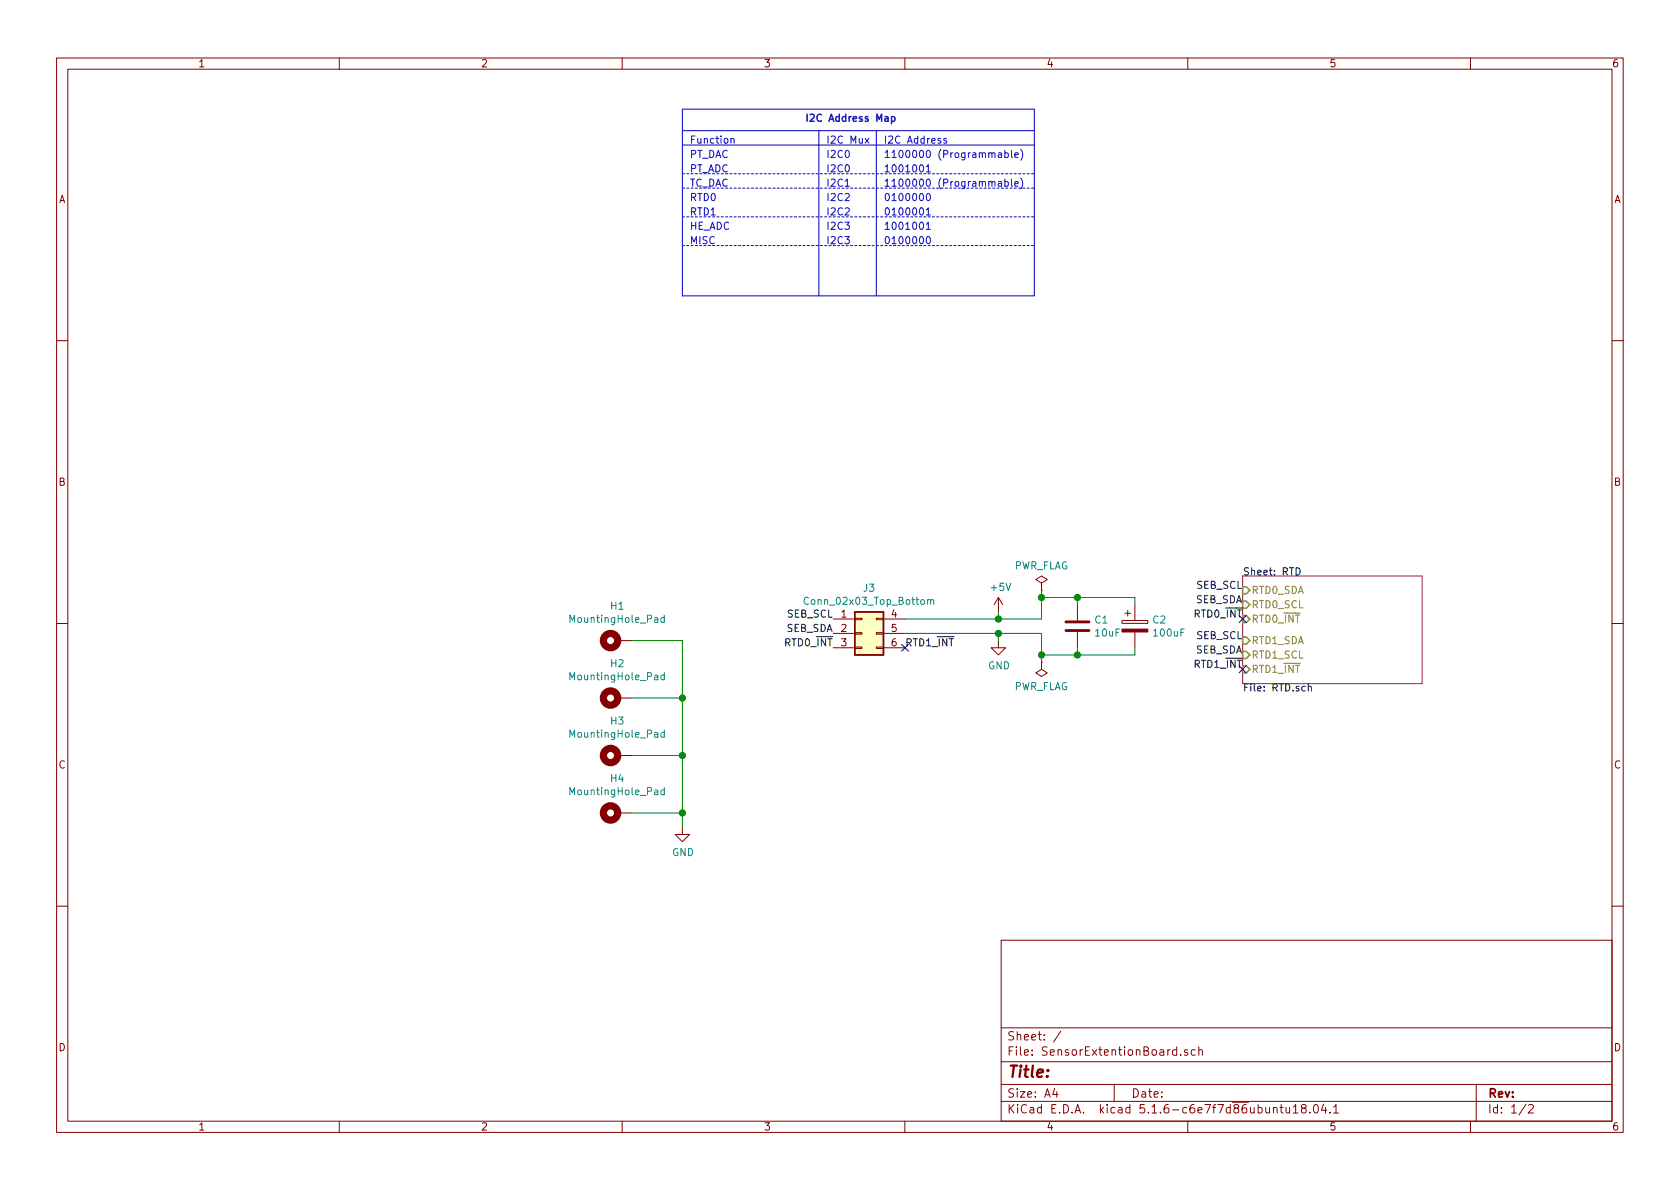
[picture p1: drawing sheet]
EESchema Schematic File Version 4
LIBS:SensorExtentionBoard-cache
EELAYER 30 0
EELAYER END
$Descr A4 11693 8268
encoding utf-8
Sheet 1 2
Title ""
Date ""
Rev ""
Comp ""
Comment1 ""
Comment2 ""
Comment3 ""
Comment4 ""
$EndDescr
$Sheet
S 8650 4000 1250 750 
U 5E059E9F
F0 "RTD" 50
F1 "RTD.sch" 50
F2 "RTD0_SDA" I L 8650 4100 50 
F3 "RTD0_SCL" I L 8650 4200 50 
F4 "RTD0_~INT" I L 8650 4300 50 
F5 "RTD1_SDA" I L 8650 4450 50 
F6 "RTD1_SCL" I L 8650 4550 50 
F7 "RTD1_~INT" I L 8650 4650 50 
$EndSheet
Text Label 5800 4300 2    50   ~ 0
SEB_SCL
Text Label 5800 4400 2    50   ~ 0
SEB_SDA
$Comp
L Connector_Generic:Conn_02x03_Top_Bottom J3
U 1 1
P 6000 4400
F 0 "J3" H 6050 4717 50  0000 C CNN
F 1 "Conn_02x03_Top_Bottom" H 6050 4626 50  0000 C CNN
F 2 "Connector_Molex:Molex_Micro-Fit_3.0_43045-0612_2x03_P3.00mm_Vertical" H 6000 4400 50  0001 C CNN
F 3 "~" H 6000 4400 50  0001 C CNN
	1    6000 4400
	1    0    0    -1  
$EndComp
$Comp
L power:+5V #PWR06
U 1 1
P 6950 4250
F 0 "#PWR06" H 6950 4100 50  0001 C CNN
F 1 "+5V" H 6965 4423 50  0000 C CNN
F 2 "" H 6950 4250 50  0001 C CNN
F 3 "" H 6950 4250 50  0001 C CNN
	1    6950 4250
	1    0    0    -1  
$EndComp
$Comp
L power:GND #PWR07
U 1 1
P 6950 4450
F 0 "#PWR07" H 6950 4200 50  0001 C CNN
F 1 "GND" H 6955 4277 50  0000 C CNN
F 2 "" H 6950 4450 50  0001 C CNN
F 3 "" H 6950 4450 50  0001 C CNN
	1    6950 4450
	1    0    0    -1  
$EndComp
Wire Wire Line
	6950 4400 6950 4450
Wire Wire Line
	6950 4300 6950 4250
$Comp
L power:PWR_FLAG #FLG01
U 1 1
P 7250 4100
F 0 "#FLG01" H 7250 4175 50  0001 C CNN
F 1 "PWR_FLAG" H 7250 4273 50  0000 C CNN
F 2 "" H 7250 4100 50  0001 C CNN
F 3 "~" H 7250 4100 50  0001 C CNN
	1    7250 4100
	1    0    0    -1  
$EndComp
$Comp
L power:PWR_FLAG #FLG02
U 1 1
P 7250 4600
F 0 "#FLG02" H 7250 4675 50  0001 C CNN
F 1 "PWR_FLAG" H 7250 4773 50  0000 C CNN
F 2 "" H 7250 4600 50  0001 C CNN
F 3 "~" H 7250 4600 50  0001 C CNN
	1    7250 4600
	-1   0    0    1   
$EndComp
Wire Wire Line
	6950 4400 7250 4400
Wire Wire Line
	7250 4400 7250 4550
Wire Wire Line
	6950 4300 7250 4300
Wire Wire Line
	7250 4300 7250 4150
NoConn ~ 6300 4500
Text Notes 4800 1000 0    50   ~ 0
Function
Text Notes 5750 1000 0    50   ~ 0
I2C Mux
Text Notes 6150 1000 0    50   ~ 0
I2C Address
Wire Notes Line style solid
	5700 900  5700 2050
Wire Notes Line style solid
	6100 900  6100 2050
Text Notes 5600 850  0    50   ~ 10
I2C Address Map
Wire Notes Line style solid
	4750 750  4750 2050
Wire Notes Line style solid
	7200 750  7200 2050
Text Notes 6150 1100 0    50   ~ 0
1100000 (Programmable)
Text Notes 4800 1100 0    50   ~ 0
PT_DAC
Text Notes 5750 1100 0    50   ~ 0
I2C0
Wire Notes Line style solid
	4750 900  7200 900 
Wire Notes Line style solid
	4750 750  7200 750 
Wire Notes Line style solid
	4750 2050 7200 2050
Text Notes 4800 1200 0    50   ~ 0
PT_ADC
Text Notes 6150 1200 0    50   ~ 0
1001001
Text Notes 5750 1200 0    50   ~ 0
I2C0
Text Notes 6150 1300 0    50   ~ 0
1100000 (Programmable)
Text Notes 5750 1300 0    50   ~ 0
I2C1
Text Notes 4800 1300 0    50   ~ 0
TC_DAC
Text Notes 4800 1400 0    50   ~ 0
RTD0
Text Notes 4800 1500 0    50   ~ 0
RTD1
Text Notes 6150 1400 0    50   ~ 0
0100000
Text Notes 6150 1500 0    50   ~ 0
0100001
Text Notes 5750 1400 0    50   ~ 0
I2C2
Text Notes 5750 1500 0    50   ~ 0
I2C2
Wire Notes Line style solid
	4750 1000 7200 1000
Text Label 5800 4500 2    50   ~ 0
RTD0_~INT
Text Notes 4800 1600 0    50   ~ 0
HE_ADC
Text Notes 5750 1600 0    50   ~ 0
I2C3
Text Notes 6150 1600 0    50   ~ 0
1001001
Text Label 8650 4100 2    50   ~ 0
SEB_SCL
Text Label 8650 4200 2    50   ~ 0
SEB_SDA
Text Label 8650 4450 2    50   ~ 0
SEB_SCL
Text Label 8650 4550 2    50   ~ 0
SEB_SDA
Text Notes 4800 1700 0    50   ~ 0
MISC
Text Notes 5750 1700 0    50   ~ 0
I2C3
Text Notes 6150 1700 0    50   ~ 0
0100000
Wire Notes Line
	4750 1200 7200 1200
Wire Notes Line
	4750 1300 7200 1300
Wire Notes Line
	4750 1500 7200 1500
Wire Notes Line
	4750 1700 7200 1700
NoConn ~ 8650 4300
NoConn ~ 8650 4650
$Comp
L Device:C C1
U 1 1
P 7500 4350
F 0 "C1" H 7615 4396 50  0000 L CNN
F 1 "10uF" H 7615 4305 50  0000 L CNN
F 2 "Capacitor_SMD:C_1206_3216Metric_Pad1.42x1.75mm_HandSolder" H 7538 4200 50  0001 C CNN
F 3 "~" H 7500 4350 50  0001 C CNN
	1    7500 4350
	1    0    0    -1  
$EndComp
$Comp
L Device:CP C2
U 1 1
P 7900 4350
F 0 "C2" H 8018 4396 50  0000 L CNN
F 1 "100uF" H 8018 4305 50  0000 L CNN
F 2 "Capacitor_SMD:CP_Elec_5x5.3" H 7938 4200 50  0001 C CNN
F 3 "~" H 7900 4350 50  0001 C CNN
	1    7900 4350
	1    0    0    -1  
$EndComp
Wire Wire Line
	7250 4550 7500 4550
Wire Wire Line
	7500 4550 7500 4500
Connection ~ 7250 4550
Wire Wire Line
	7250 4550 7250 4600
Wire Wire Line
	7250 4150 7500 4150
Wire Wire Line
	7500 4150 7500 4200
Connection ~ 7250 4150
Wire Wire Line
	7250 4150 7250 4100
Wire Wire Line
	7500 4150 7900 4150
Wire Wire Line
	7900 4150 7900 4200
Connection ~ 7500 4150
Wire Wire Line
	7900 4500 7900 4550
Wire Wire Line
	7900 4550 7500 4550
Connection ~ 7500 4550
Text Label 8650 4650 2    50   ~ 0
RTD1_~INT
Text Label 8650 4300 2    50   ~ 0
RTD0_~INT
Text Label 6300 4500 0    50   ~ 0
RTD1_~INT
Wire Wire Line
	6300 4300 6950 4300
Connection ~ 6950 4300
Wire Wire Line
	6300 4400 6950 4400
Connection ~ 6950 4400
$Comp
L Mechanical:MountingHole_Pad H1
U 1 1
P 4300 4450
F 0 "H1" V 4537 4453 50  0000 C CNN
F 1 "MountingHole_Pad" V 4446 4453 50  0000 C CNN
F 2 "MountingHole:MountingHole_2.2mm_M2_Pad_Via" H 4300 4450 50  0001 C CNN
F 3 "~" H 4300 4450 50  0001 C CNN
	1    4300 4450
	0    -1   -1   0   
$EndComp
$Comp
L Mechanical:MountingHole_Pad H2
U 1 1
P 4300 4850
F 0 "H2" V 4537 4853 50  0000 C CNN
F 1 "MountingHole_Pad" V 4446 4853 50  0000 C CNN
F 2 "MountingHole:MountingHole_2.2mm_M2_Pad_Via" H 4300 4850 50  0001 C CNN
F 3 "~" H 4300 4850 50  0001 C CNN
	1    4300 4850
	0    -1   -1   0   
$EndComp
$Comp
L Mechanical:MountingHole_Pad H3
U 1 1
P 4300 5250
F 0 "H3" V 4537 5253 50  0000 C CNN
F 1 "MountingHole_Pad" V 4446 5253 50  0000 C CNN
F 2 "MountingHole:MountingHole_2.2mm_M2_Pad_Via" H 4300 5250 50  0001 C CNN
F 3 "~" H 4300 5250 50  0001 C CNN
	1    4300 5250
	0    -1   -1   0   
$EndComp
$Comp
L Mechanical:MountingHole_Pad H4
U 1 1
P 4300 5650
F 0 "H4" V 4537 5653 50  0000 C CNN
F 1 "MountingHole_Pad" V 4446 5653 50  0000 C CNN
F 2 "MountingHole:MountingHole_2.2mm_M2_Pad_Via" H 4300 5650 50  0001 C CNN
F 3 "~" H 4300 5650 50  0001 C CNN
	1    4300 5650
	0    -1   -1   0   
$EndComp
$Comp
L power:GND #PWR0101
U 1 1
P 4750 5750
F 0 "#PWR0101" H 4750 5500 50  0001 C CNN
F 1 "GND" H 4755 5577 50  0000 C CNN
F 2 "" H 4750 5750 50  0001 C CNN
F 3 "" H 4750 5750 50  0001 C CNN
	1    4750 5750
	1    0    0    -1  
$EndComp
Wire Wire Line
	4400 5650 4750 5650
Wire Wire Line
	4750 5650 4750 5750
Wire Wire Line
	4400 5250 4750 5250
Wire Wire Line
	4750 5250 4750 5650
Connection ~ 4750 5650
Wire Wire Line
	4400 4450 4750 4450
Wire Wire Line
	4750 4450 4750 4850
Connection ~ 4750 5250
Wire Wire Line
	4400 4850 4750 4850
Connection ~ 4750 4850
Wire Wire Line
	4750 4850 4750 5250
$EndSCHEMATC
